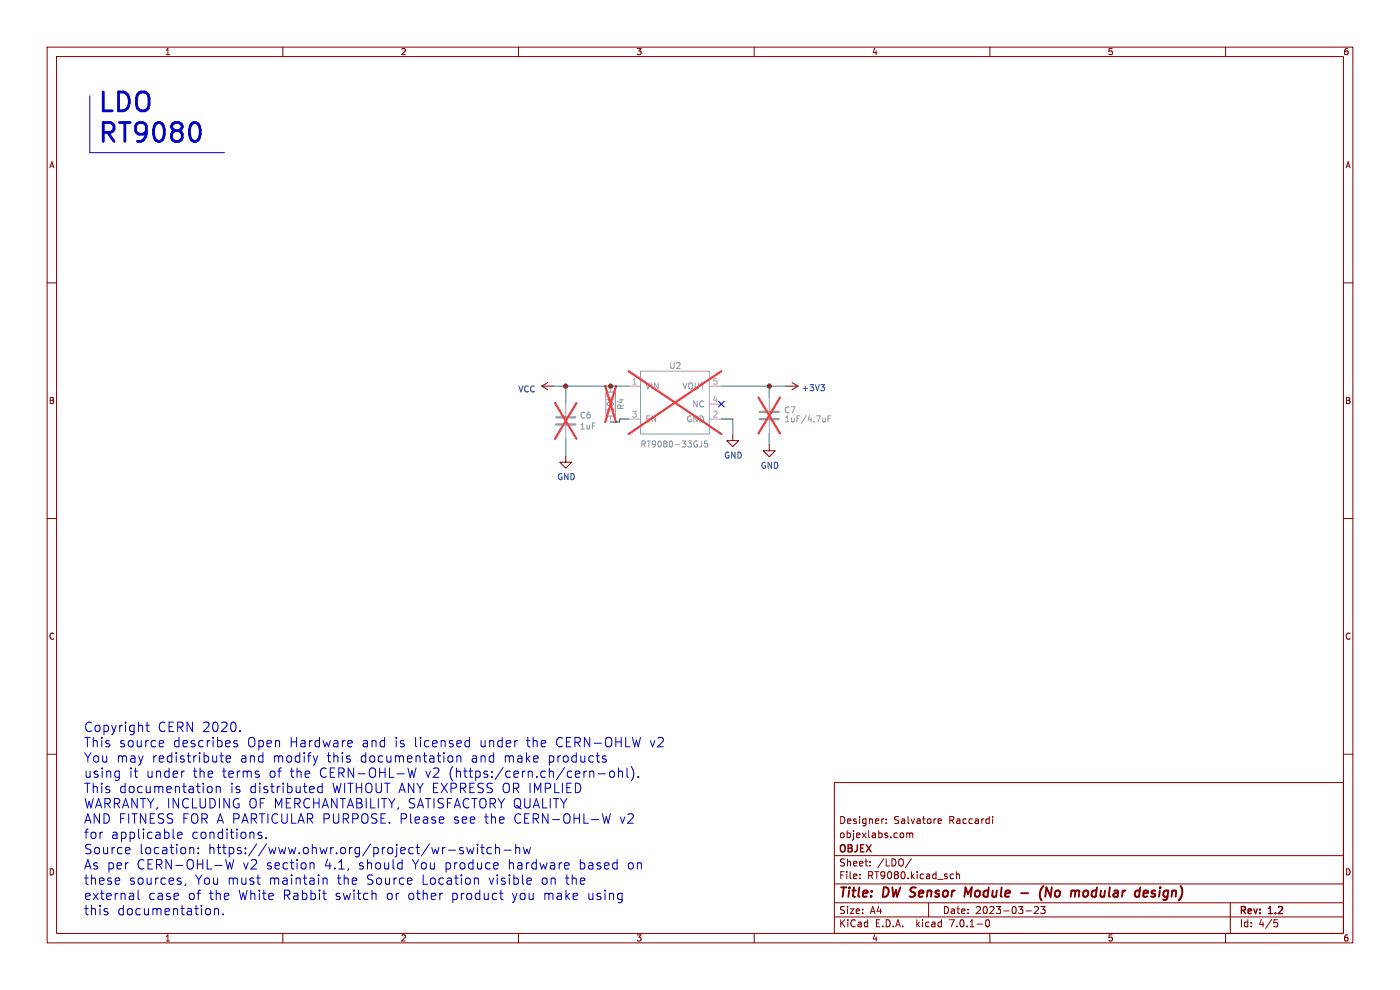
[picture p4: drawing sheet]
<svg xmlns="http://www.w3.org/2000/svg" width="297mm" height="210mm" viewBox="0 0 297 210" stroke-linecap="round" stroke-linejoin="round" font-family="sans-serif">
<g fill="none" stroke="#840000" stroke-width=".21">
<path d="M10 10h277v190h-277zM12 12h273v186h-273zM60 10v2M110 10v2M160 10v2M210 10v2M260 10v2M10 60h2M285 60h2M114.9 81.9l1.3 .8M114.9 81.9h2.6M116.2 81.2l-1.3 .7"/>
<path d="M120 96.8v1.2h1.3l-1.3 1.3-1.3-1.3h1.3M155.4 92.2v1.3h1.3l-1.3 1.2-1.2-1.2h1.2M163.2 94.4v1.2h1.3l-1.3 1.3-1.3-1.3h1.3M166.8 81.9h2.5M168 81.2l1.3 .7M169.3 81.9l-1.3 .8M10 110h2M285 110h2M10 160h2M285 160h2M177 166h108v32h-108zM187.4 173.7h.1"/>
<path d="M188 174.6v.1M188 173.8v.1M192.4 176.7v1M192.4 176.8l.4-.1 .2 .2M193 176.9l.2-.2 .4 .1v.9M193 176.9v.8M199 173.9l.2-.2h.3l.2 .2v.2l-.7 .1M199 174.5l.2 .2 .4-.1M210.6 173.2v.1M210.6 173.7v1M60 198v2M110 198v2"/>
<path d="M160 198v2M177 194.5h108M177 191.5h108M177 187.5h108M177 181.5h108M182.4 186.3v.1M182.4 185.5v.1M184.6 183.6v.1M184.6 182.8v.1M193.4 182.1l-1.3 2M197 191.5v3M201.9 185.4l.4 .1"/>
<path d="M202.3 186.3l-.4 .1M202.9 185.5l.2-.1 .4 .1 .1 .9M202.9 184.9v1.5M209.2 195.2l.2-.1a.8 .8 0 0 1 .6 .8 .8 .8 0 0 1-.6 .7l-.3-.6zM210 198v2M217.6 193.2h1.2M219.4 192.4l.6-.1 .3 .4-.9 1.1h.9M220.8 192.3h.9l-.5 .6 .4 .1v.7l-.2 .1-.6-.1M260 198v2M261 191.5v6.5M270.3 195.1h.7M270.4 195.7h.4l.3 .3-.2 .5-.5 .1"/>
</g>
<path d="M205.3 189.7l-.5-1.5-.2 2M216.6 189.5h1.5M221.4 187.9a2.35 2.35 0 0 0-.4 3.1M221.7 190.2l.3-2 .9 2M228.7 188.9l.3 .3-.1 1M242.6 189.6l.9-.2v-.4h-.8l-.2 .9 .3 .3 .5-.1" fill="none" stroke="#840000" stroke-width=".4"/>
<path d="M135.9 78.7h14.6v13.4h-14.6zM120 85.5v2.8M120 90.3v2.8M129.5 81.9v1.3M129.5 88.3v1.2M133.3 81.9h2.6M133.3 88.9h2.6M150.5 81.9h2.5M150.5 88.9h2.5M150.5 85.7h2.5M163.2 84.3v2.8M163.2 89.2v2.7" fill="none" stroke="#a1a1a1" stroke-width=".21"/>
<path d="M148.9 93.6l-.1 1-.4 .2M150.1 93.6h-.6l-.1 .6 .6-.1 .1 .6-.2 .1-.5-.1M175.1 88.6v.9M175.1 89.4l-.2 .1M175.7 88.8h.4M176.3 88.2h-.6v1.3" fill="none" stroke="#989898" stroke-width=".21"/>
<path d="M133.3 78.7l19.7 13.4M153 78.7l-19.7 13.4M117.7 85.5l4.6 7.6M122.3 85.5l-4.6 7.6M128.4 81.9l2.3 7.6M130.7 81.9l-2.3 7.6M160.9 84.3l4.6 7.6M165.5 84.3l-4.6 7.6" fill="none" stroke="#eb3a3d" stroke-width=".46"/>
<path d="M118 90h4M118 88.5h4M161.2 87.4h4M161.2 88.9h4" fill="none" stroke="#a1a1a1" stroke-width=".51"/>
<path d="M128.5 83.2h2.1v5.1h-2.1z" fill="none" stroke="#a1a1a1" stroke-width=".25"/>
<path d="M174.1 81.6h.8l-.4 .5M174.7 82.1l.2 .2v.3l-.2 .3" fill="none" stroke="#006464" stroke-width=".21"/>
<g fill="none" stroke="#0000c2" stroke-width=".21">
<path d="M19 20.3v12.1h28.6M30.9 153.9h.8M31.2 153.2v1.7l.1 .2 .4 .1M34.1 157.1l.5 .1 .1 .4-.9 .2M34.6 158.3l-.5 .1M46.9 159.7v1.7l.1 .2 .4 .1M50.4 157.2l-.5-.1-.3 .3 .1 .3 .7 .2v.4h-.8M50.9 155v.2M74.1 157.1l.5 .1 .1 .4-.9 .2M74.6 158.3l-.5 .1M99.6 157.2l-.6-.1-.4 .4v.5l.2 .3h.8M99.6 156.4v2"/>
<path d="M109.8 157.1l-.4 .1M135.9 156.4l-.5 2M25.1 163.6l.2 .1M25.3 163.6l-.1 1.8M25.3 164.8l-.2 .1M27.3 179.8l.2 .1 .1 .3-1 .2M36.8 177.8l.2 .1M37.7 177.2l.9-.2-.1-.4-.5-.1-.3 .3 .1 1h.7M38.9 163.6h.2M40.5 179.8h.3l.3 .3v1M42.1 179.9v.2M44.2 166.9l.4-.1 .4 .4-.1 .8-.3 .1-.4-.1"/>
<path d="M45.9 167l.3-.2 .4 .1 .1 1.2M45.9 166.8v1.3M46.6 160.3h.8M48 161l.9-.2-.1-.4-.5-.1-.3 .3 .1 1h.7M54.7 164.2l.3 .3-.3 .4M54.7 163.6l.2 .1M55.5 176.6l-.5-.1-.3 .3 .1 .3 .7 .2v.5h-.8M56.4 177.7v.2M66.4 166.8l.1 .1 .1 .4-.9 .2M66.4 160.3l.5 1.4M66.5 168l-.1 .1M66.9 161.7l-.2 .4"/>
<path d="M67.4 160.3l-.5 1.4M68.4 166.9l-.6-.1-.4 .4v.6l.2 .2h.8M68.4 166.1v2M74.3 161.1v.5M86.5 162.9l.5 2 .4-1.4 .4 1.4 .5-2M93.9 173.3l.2 .1 .1 .4-1 .2M94.1 174.5l-.2 .1M95.1 160.5l.6-.2 .4 .4v.6l-.2 .3-.5 .1-.3-.2M96.9 160.5l.3-.2 .5 .1 .1 1.3M96.9 160.3v1.4M98.3 179.9l-.5-.1-.3 .3 .1 .2 .7 .2v.5h-.8M99 179.8l.4 1.3 .4-.9 .4 .9 .3-1.3"/>
<path d="M101.3 179.1v.2M101.3 179.8v1.3M102 179.8h.7M102.3 179.1v1.7l.1 .2 .3 .1M104.3 179.9l-.6-.1-.4 .4v.5l.2 .3h.8M105.1 180l.3-.2 .5 .1 .1 1.2M105.1 179.1v2M109.4 180l.3-.2 .5 .1 .1 1.2M109.4 179.1v2M111 179.8l.4 1.3 .4-.9 .4 .9 .3-1.3M125.7 163.6l.3 .3v1M126.9 164.1h1.5"/>
<path d="M127.8 172.6l.5 2 .3-1.4 .4 1.4 .5-2M128.5 160.4l-.4-.1-.3 .3 .1 .3 .6 .2v.5h-.7M129.4 163.8l.3-.2 .6 .2 .1 .7-.2 .3-.5 .1-.3-.2zM131.2 163.8l.3-.2 .5 .1 .1 1.2M131.2 162.9v2M133 162.9v1.7l.3 .3M133.9 162.6a2.29 2.29 0 0 1 0 3.1M135.4 164.7v.2M27.5 181l-.2 .1M29.3 188.8v1.7l.3 .3M39.4 187.5l-.2 .4M42.1 180.9v.2"/>
<path d="M44.5 192.9v1M45.5 192.7v1.4M45.5 192.9l.3-.2 .5 .1 .1 1.3M47.3 193.9v.2M47.9 182.3l.5 2 .3-1.4 .4 1.4 .5-2M54.4 186.3h.8M55 187.6h.2M65.9 183.1h.6l.1 1.2M68.4 189.5h.8M68.5 186.4l.3-.1h.5l.1 1.3M68.5 186.3v1.3M68.7 190.5l.1 .2 .4 .1"/>
<path d="M74 184.3l-.1 .2M79.2 189.5l.5 .1 .1 .2v1M84.7 183l.6 .1M85.3 182.3v2M85.3 184.3h-.6M87.1 186.3h.2l.1 .4-1 .2M87.3 187.5l-.2 .1M93.9 189.5l-.4 .1M100.6 186.4l.3-.1h.5l.1 1.3M100.6 186.3v1.3M104.8 183.1l.6-.1 .2 .1 .1 .4-1 .2M104.8 184.3h.8"/>
<path d="M106 189.5h.7M106.3 188.8v1.7l.1 .2 .3 .1M106.9 180.3h1.5M111.9 187.5h.7M111.9 186.3h.5h.2l.1 .4-.9 .2M119.9 183.1l.5-.1 .2 .1 .1 .4-.9 .2M119.9 184.3h.7M130.7 183l.2 .1M130.9 182.3v2M130.9 184.3h-.2M131.4 189.5l.6 .1M132 190.7l-.6 .1"/>
<path d="M132 189.5v1.6l-.4 .4"/>
</g>
<path d="M117.5 81.9h15.8M120 81.9v3.6M120 93.1v3.7M133.3 88.9h-1.9v.6h-1.9M153 88.9h2.4v3.3M153 81.9h13.8M163.2 81.9v2.4M163.2 91.9v2.5" fill="none" stroke="#009600" stroke-width=".21"/>
<path d="M152.4 85.1l1.2 1.2M153.6 85.1l-1.2 1.2" fill="none" stroke="#000084" stroke-width=".21"/>
<g fill="#009600" stroke="#009600" stroke-width=".21">
<circle cx="129.5" cy="81.9" r=".46"/>
<circle cx="120" cy="81.9" r=".46"/>
<circle cx="163.2" cy="81.9" r=".46"/>
</g>
<g font-size="5.6" fill="#0000c2">
<text x="21" y="24">LDO</text>
<text x="21" y="30.5">RT9080</text>
</g>
<g font-size="2.8" fill="#0000c2">
<text x="17.8" y="155.4">Copyright</text>
<text x="33.4" y="155.4">CERN 2020.</text>
<text x="17.8" y="158.7">This</text>
<text x="17.8" y="161.9">You may</text>
<text x="25.2" y="158.7">source</text>
<text x="32.1" y="161.9">redistribute</text>
<text x="36.6" y="158.7">describes</text>
<text x="50.8" y="161.9">and</text>
<text x="52.3" y="158.7">Open</text>
<text x="57.7" y="161.9">modify</text>
<text x="61.2" y="158.7">Hardware</text>
<text x="69.1" y="161.9">this</text>
<text x="76.1" y="161.9">documentation</text>
<text x="76.5" y="158.7">and</text>
<text x="83.5" y="158.7">is</text>
<text x="87.6" y="158.7">licensed</text>
<text x="99.6" y="161.9">and</text>
<text x="101.4" y="158.7">under</text>
<text x="106.6" y="161.9">make</text>
<text x="111.3" y="158.7">the</text>
<text x="115.9" y="161.9">products</text>
<text x="117.5" y="158.7">CERN-OHLW</text>
<text x="137.5" y="158.7">v2</text>
<text x="17.8" y="165.2">using</text>
<text x="27.3" y="165.2">it</text>
<text x="30.9" y="165.2">under</text>
<text x="40.8" y="165.2">the</text>
<text x="46.9" y="165.2">terms</text>
<text x="56.8" y="165.2">of</text>
<text x="61.3" y="165.2">the</text>
<text x="67.5" y="165.2">CERN-OHL-W</text>
<text x="89.9" y="165.2">v2</text>
<text x="94.8" y="165.2">(https:/cern.ch/cern-ohl).</text>
<text x="17.8" y="168.4">This</text>
<text x="17.8" y="171.6">WARRANTY, INCLUDING</text>
<text x="25.2" y="168.4">documentation</text>
<text x="48.7" y="168.4">is</text>
<text x="52.6" y="171.6">OF MERCHANTABILITY, SATISFACTORY QUALITY</text>
<text x="52.8" y="168.4">distributed</text>
<text x="70.3" y="168.4">WITHOUT ANY EXPRESS OR IMPLIED</text>
<text x="17.8" y="174.9">AND FITNESS FOR A PARTICULAR PURPOSE.</text>
<text x="17.8" y="178.1">for</text>
<text x="23.5" y="178.1">applicable</text>
<text x="40.5" y="178.1">conditions.</text>
<text x="84.5" y="174.9">Please</text>
<text x="95.9" y="174.9">see</text>
<text x="102.5" y="174.9">the</text>
<text x="108.7" y="174.9">CERN-OHL-W</text>
<text x="131.1" y="174.9">v2</text>
<text x="17.8" y="181.3">Source</text>
<text x="17.8" y="184.6">As per</text>
<text x="28.9" y="184.6">CERN-OHL-W</text>
<text x="29.5" y="181.3">location:</text>
<text x="44" y="181.3">https://www.ohwr.org/project/wr-switch-hw</text>
<text x="51.3" y="184.6">v2</text>
<text x="56.3" y="184.6">section</text>
<text x="68.5" y="184.6">4.1,</text>
<text x="75.8" y="184.6">should</text>
<text x="87.2" y="184.6">You produce</text>
<text x="107.4" y="184.6">hardware</text>
<text x="122.4" y="184.6">based</text>
<text x="132.7" y="184.6">on</text>
<text x="17.8" y="187.8">these</text>
<text x="17.8" y="191.1">external</text>
<text x="27.3" y="187.8">sources,</text>
<text x="31.4" y="191.1">case</text>
<text x="39.7" y="191.1">of</text>
<text x="41.3" y="187.8">You must</text>
<text x="44.2" y="191.1">the</text>
<text x="50.4" y="191.1">White</text>
<text x="56.8" y="187.8">maintain</text>
<text x="59.8" y="191.1">Rabbit</text>
<text x="70.8" y="191.1">switch</text>
<text x="71.3" y="187.8">the</text>
<text x="77.5" y="187.8">Source</text>
<text x="81.6" y="191.1">or</text>
<text x="86.2" y="191.1">other</text>
<text x="89.2" y="187.8">Location</text>
<text x="95.4" y="191.1">product</text>
<text x="103.3" y="187.8">visible</text>
<text x="108.3" y="191.1">you</text>
<text x="114.5" y="187.8">on</text>
<text x="114.9" y="191.1">make</text>
<text x="119.6" y="187.8">the</text>
<text x="124.2" y="191.1">using</text>
<text x="17.8" y="194.3">this</text>
<text x="24.8" y="194.3">documentation.</text>
</g>
<g font-size="2.8" fill="#840000">
<text x="178" y="190.8">Title:</text>
<text x="187.4" y="190.8">DW Sensor</text>
<text x="205.9" y="190.8">Module</text>
<text x="223" y="190.8">(No</text>
<text x="230.3" y="190.8">modular</text>
<text x="244.5" y="190.8">design)</text>
</g>
<g font-size="2.1" fill="#840000">
<text x="178" y="177.9">objexlabs.com</text>
<text x="178" y="174.9">Designer:</text>
<text x="189.6" y="174.9">Salvatore</text>
<text x="201.3" y="174.9">Raccardi</text>
<text x="178" y="183.9">Sheet:</text>
<text x="178" y="181.1">OBJEX</text>
<text x="186.2" y="183.9">/LDO/</text>
<text x="178" y="186.6">File:</text>
<text x="184" y="186.6">RT9080.kicad_sch</text>
<text x="178" y="196.8">KiCad</text>
<text x="178" y="194">Size:</text>
<text x="184.6" y="194">A4</text>
<text x="185.7" y="196.8">E.D.A.</text>
<text x="194.4" y="196.8">kicad</text>
<text x="200" y="194">Date:</text>
<text x="201.5" y="196.8">7.0.1-0</text>
<text x="206.9" y="194">2023-03-23</text>
<text x="263" y="194.2">Rev:</text>
<text x="263" y="196.8">Id:</text>
<text x="267" y="196.8">4/5</text>
<text x="269.2" y="194.2">1.2</text>
</g>
<g font-size="1.8" fill="#840000">
<text x="35" y="11.8">1</text>
<text x="85" y="11.8">2</text>
<text x="135" y="11.8">3</text>
<text x="185" y="11.8">4</text>
<text x="235" y="11.8">5</text>
<text x="285" y="11.8">6</text>
<text x="10.4" y="35.8">A</text>
<text x="285.4" y="35.8">A</text>
<text x="10.3" y="85.8">B</text>
<text x="285.3" y="85.8">B</text>
<text x="10.3" y="135.8">C</text>
<text x="285.3" y="135.8">C</text>
<text x="10.3" y="185.8">D</text>
<text x="285.3" y="185.8">D</text>
<text x="35" y="199.8">1</text>
<text x="85" y="199.8">2</text>
<text x="135" y="199.8">3</text>
<text x="185" y="199.8">4</text>
<text x="235" y="199.8">5</text>
<text x="285" y="199.8">6</text>
</g>
<g font-size="1.8" fill="#006464">
<text x="109.9" y="83.4">VCC</text>
<text x="170" y="83.1">+3V3</text>
<text x="118.1" y="102">GND</text>
<text x="153.6" y="97.4">GND</text>
<text x="161.3" y="99.6">GND</text>
</g>
<g font-size="1.8" fill="#aaa">
<text x="134" y="81.7">1</text>
<text x="151.1" y="81.7">5</text>
<text x="134" y="88.6">3</text>
<text x="151.1" y="88.6">2</text>
<text x="151.1" y="85.5">4</text>
</g>
<g font-size="1.8" fill="#989898">
<text x="136.9" y="82.7">VIN</text>
<text x="141.9" y="78.4">U2</text>
<text x="144.6" y="82.7">VOUT</text>
<text x="122.9" y="88.9">C6</text>
<text x="130.3" y="87.6" transform="rotate(-90 130.3 87.6)">10K</text>
<text x="132.5" y="87" transform="rotate(-90 132.5 87)">R4</text>
<text x="136.9" y="89.7">EN</text>
<text x="145.5" y="89.7">GND</text>
<text x="146.8" y="86.6">NC</text>
<text x="166.3" y="87.8">C7</text>
<text x="166.4" y="89.7">1uF/4.7uF</text>
<text x="122.9" y="91.2">1uF</text>
<text x="135.8" y="95.1">RT9080-33GJ5</text>
</g>
</svg>
